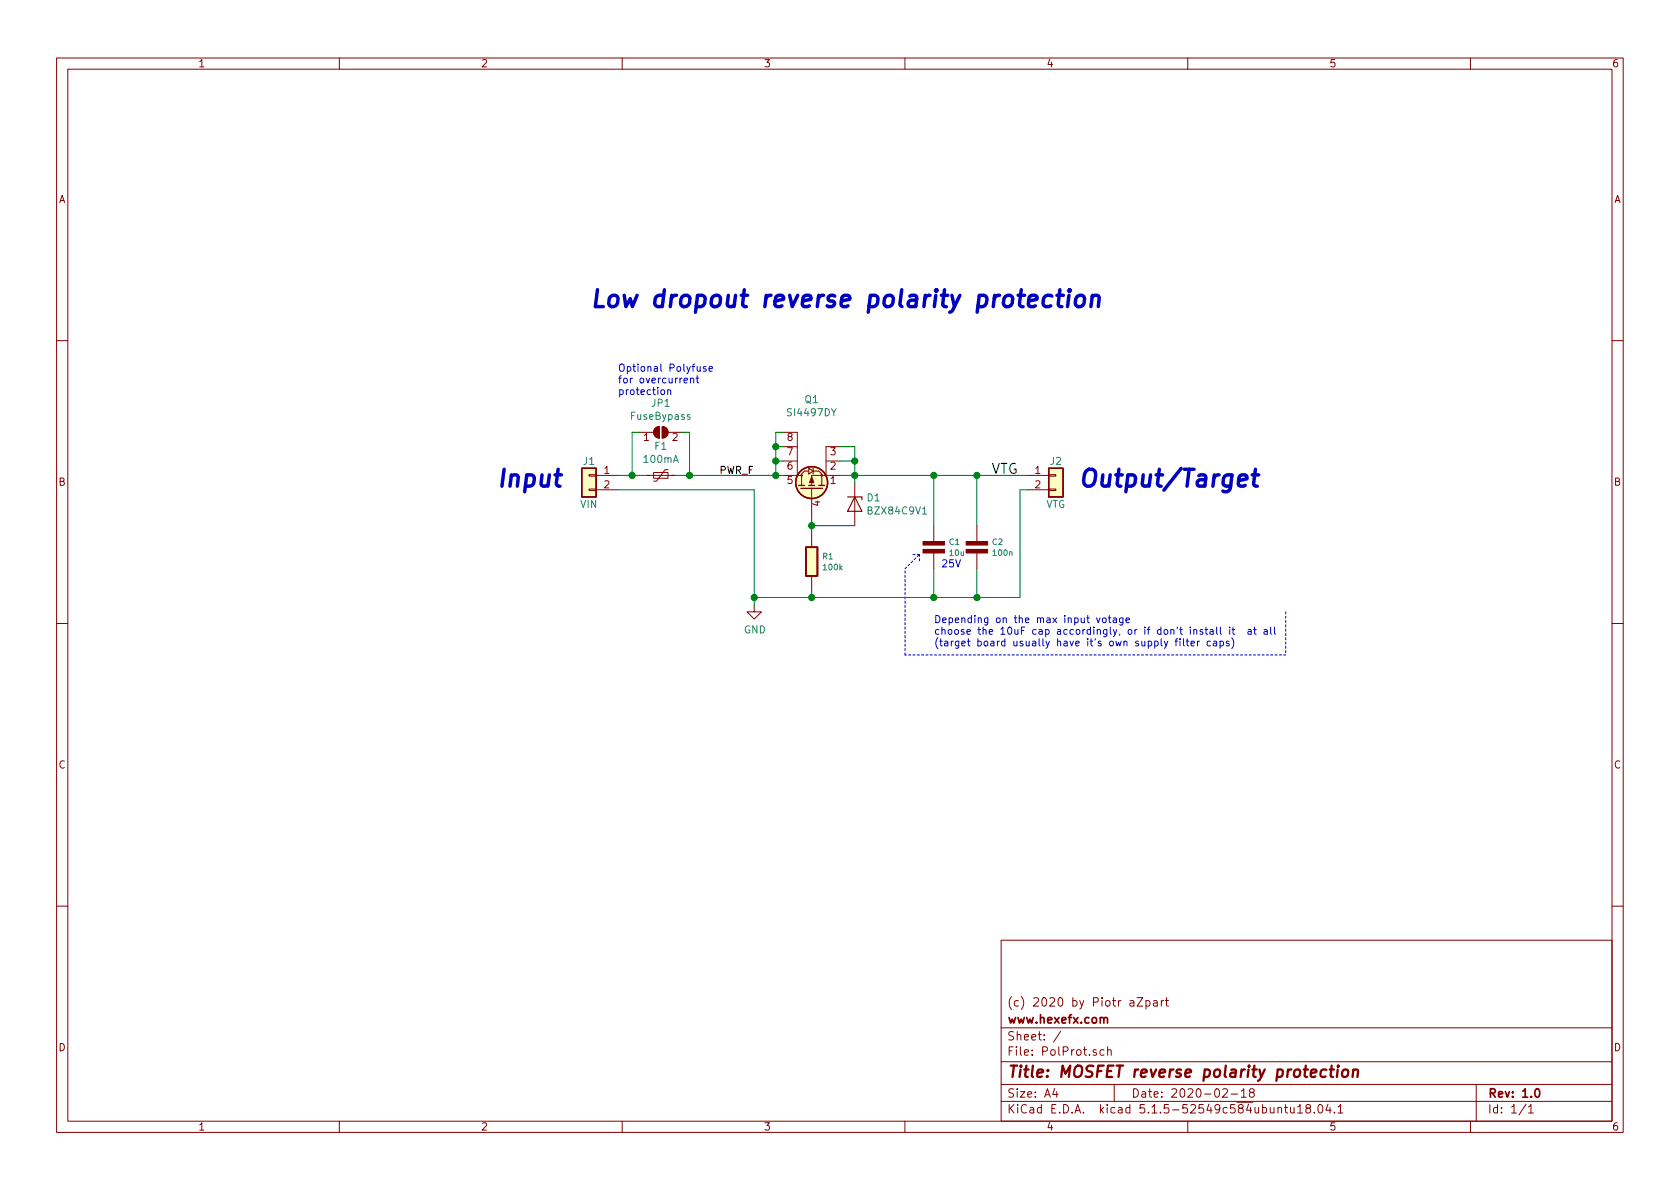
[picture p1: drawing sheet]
EESchema Schematic File Version 4
EELAYER 30 0
EELAYER END
$Descr A4 11693 8268
encoding utf-8
Sheet 1 1
Title "MOSFET reverse polarity protection"
Date "2020-02-18"
Rev "1.0"
Comp "www.hexefx.com"
Comment1 "(c) 2020 by Piotr aZpart"
Comment2 ""
Comment3 ""
Comment4 ""
$EndDescr
Wire Wire Line
	4300 3400 5250 3400
Text Label 6900 3300 0    70   ~ 0
VTG
Wire Wire Line
	4300 3300 4400 3300
$Comp
L power:GND #PWR01
U 1 1
P 5250 4200
F 0 "#PWR01" H 5250 3950 50  0001 C CNN
F 1 "GND" H 5255 4027 50  0000 C CNN
F 2 "" H 5250 4200 50  0001 C CNN
F 3 "" H 5250 4200 50  0001 C CNN
	1    5250 4200
	1    0    0    -1  
$EndComp
Wire Wire Line
	5250 4200 5250 4150
$Comp
L H_transistors:Q_PMOS_SO8 Q1
U 1 1
P 5650 3400
F 0 "Q1" V 6275 3400 50  0000 C CNN
F 1 "SI4497DY" V 6184 3400 50  0000 C CNN
F 2 "H_soic:SOIC8" H 5850 3500 50  0001 C CNN
F 3 "https://www.vishay.com/docs/65748/si4497dy.pdf" H 5650 3400 50  0001 C CNN
	1    5650 3400
	0    -1   -1   0   
$EndComp
Wire Wire Line
	5850 3300 5950 3300
Wire Wire Line
	5450 3000 5400 3000
Wire Wire Line
	5400 3000 5400 3100
Connection ~ 5400 3300
Wire Wire Line
	5400 3300 5450 3300
Wire Wire Line
	5450 3200 5400 3200
Connection ~ 5400 3200
Wire Wire Line
	5400 3200 5400 3300
Wire Wire Line
	5450 3100 5400 3100
Connection ~ 5400 3100
Wire Wire Line
	5400 3100 5400 3200
Wire Wire Line
	5950 3300 5950 3200
Wire Wire Line
	5950 3100 5850 3100
Wire Wire Line
	5850 3200 5950 3200
Connection ~ 5950 3200
Wire Wire Line
	5950 3200 5950 3100
Wire Wire Line
	5950 3300 6500 3300
Connection ~ 5950 3300
$Comp
L H_passives:R R1
U 1 1
P 5650 3900
F 0 "R1" H 5721 3938 40  0000 L CNN
F 1 "100k" H 5721 3862 40  0000 L CNN
F 2 "Resistor_SMD:R_0805_2012Metric" V 5580 3900 30  0001 C CNN
F 3 "" H 5650 3900 30  0000 C CNN
	1    5650 3900
	1    0    0    -1  
$EndComp
Wire Wire Line
	5650 3600 5650 3650
Wire Wire Line
	5650 4100 5650 4150
Wire Wire Line
	5650 4150 5250 4150
Connection ~ 5250 4150
Wire Wire Line
	5250 4150 5250 3400
$Comp
L Diode:BZX84Cxx D1
U 1 1
P 5950 3500
F 0 "D1" V 5904 3579 50  0000 L CNN
F 1 "BZX84C9V1" V 5995 3579 50  0000 L CNN
F 2 "Diode_SMD:D_SOT-23_ANK" H 5950 3325 50  0001 C CNN
F 3 "https://diotec.com/tl_files/diotec/files/pdf/datasheets/bzx84c2v4.pdf" H 5950 3500 50  0001 C CNN
	1    5950 3500
	0    1    1    0   
$EndComp
Wire Wire Line
	5950 3350 5950 3300
Wire Wire Line
	5650 3650 5950 3650
Connection ~ 5650 3650
Wire Wire Line
	5650 3650 5650 3700
$Comp
L Device:Polyfuse_Small F1
U 1 1
P 4600 3300
F 0 "F1" V 4395 3300 50  0000 C CNN
F 1 "100mA" V 4486 3300 50  0000 C CNN
F 2 "Fuse:Fuse_1206_3216Metric" H 4650 3100 50  0001 L CNN
F 3 "~" H 4600 3300 50  0001 C CNN
	1    4600 3300
	0    1    1    0   
$EndComp
$Comp
L Connector_Generic:Conn_01x02 J1
U 1 1
P 4100 3300
F 0 "J1" H 4100 3400 50  0000 C CNN
F 1 "VIN" H 4100 3100 50  0000 C CNN
F 2 "Connector_PinHeader_2.54mm:PinHeader_1x02_P2.54mm_Vertical" H 4100 3300 50  0001 C CNN
F 3 "~" H 4100 3300 50  0001 C CNN
	1    4100 3300
	-1   0    0    -1  
$EndComp
Text Label 5250 3300 2    50   ~ 0
PWR_F
Wire Wire Line
	4700 3300 4800 3300
$Comp
L Jumper:SolderJumper_2_Open JP1
U 1 1
P 4600 3000
F 0 "JP1" H 4600 3205 50  0000 C CNN
F 1 "FuseBypass" H 4600 3114 50  0000 C CNN
F 2 "NetTie:NetTie-2_SMD_Pad0.5mm" H 4600 3000 50  0001 C CNN
F 3 "~" H 4600 3000 50  0001 C CNN
	1    4600 3000
	1    0    0    -1  
$EndComp
Wire Wire Line
	4450 3000 4400 3000
Wire Wire Line
	4400 3000 4400 3300
Connection ~ 4400 3300
Wire Wire Line
	4400 3300 4500 3300
Wire Wire Line
	4750 3000 4800 3000
Wire Wire Line
	4800 3000 4800 3300
Connection ~ 4800 3300
Wire Wire Line
	4800 3300 5400 3300
$Comp
L H_passives:CAP_NP C1
U 1 1
P 6500 3800
F 0 "C1" H 6602 3838 40  0000 L CNN
F 1 "10u" H 6602 3762 40  0000 L CNN
F 2 "Capacitor_SMD:C_1206_3216Metric" H 6538 3650 30  0001 C CNN
F 3 "" H 6500 3800 60  0000 C CNN
	1    6500 3800
	1    0    0    -1  
$EndComp
Wire Wire Line
	5650 4150 6500 4150
Wire Wire Line
	6500 4150 6500 3950
Connection ~ 5650 4150
Wire Wire Line
	6500 3650 6500 3300
Connection ~ 6500 3300
Wire Wire Line
	6500 3300 6800 3300
$Comp
L H_passives:CAP_NP C2
U 1 1
P 6800 3800
F 0 "C2" H 6902 3838 40  0000 L CNN
F 1 "100n" H 6902 3762 40  0000 L CNN
F 2 "Capacitor_SMD:C_0805_2012Metric" H 6838 3650 30  0001 C CNN
F 3 "" H 6800 3800 60  0000 C CNN
	1    6800 3800
	1    0    0    -1  
$EndComp
Wire Wire Line
	6800 3650 6800 3300
Connection ~ 6800 3300
Wire Wire Line
	6800 3300 7150 3300
Wire Wire Line
	6800 3950 6800 4150
Wire Wire Line
	6800 4150 6500 4150
Connection ~ 6500 4150
$Comp
L Connector_Generic:Conn_01x02 J2
U 1 1
P 7350 3300
F 0 "J2" H 7350 3400 50  0000 C CNN
F 1 "VTG" H 7350 3100 50  0000 C CNN
F 2 "Connector_PinHeader_2.54mm:PinHeader_1x02_P2.54mm_Vertical" H 7350 3300 50  0001 C CNN
F 3 "~" H 7350 3300 50  0001 C CNN
	1    7350 3300
	1    0    0    -1  
$EndComp
Wire Wire Line
	6800 4150 7100 4150
Wire Wire Line
	7100 4150 7100 3400
Wire Wire Line
	7100 3400 7150 3400
Connection ~ 6800 4150
Text Notes 3450 3400 0    118  Italic 24
Input
Text Notes 7500 3400 0    118  Italic 24
Output/Target
Text Notes 4300 2750 0    50   ~ 0
Optional Polyfuse \nfor overcurrent\nprotection
Text Notes 6550 3950 0    50   ~ 0
25V
Text Notes 6500 4500 0    50   ~ 0
Depending on the max input votage\nchoose the 10uF cap accordingly, or if don't install it  at all\n(target board usually have it's own supply filter caps)
Wire Notes Line
	8950 4250 8950 4550
Wire Notes Line
	8950 4550 6300 4550
Wire Notes Line
	6300 4550 6300 3950
Wire Notes Line
	6300 3950 6400 3850
Wire Notes Line
	6400 3850 6350 3850
Wire Notes Line
	6400 3850 6400 3900
Text Notes 4100 2150 0    118  Italic 24
Low dropout reverse polarity protection
$EndSCHEMATC
